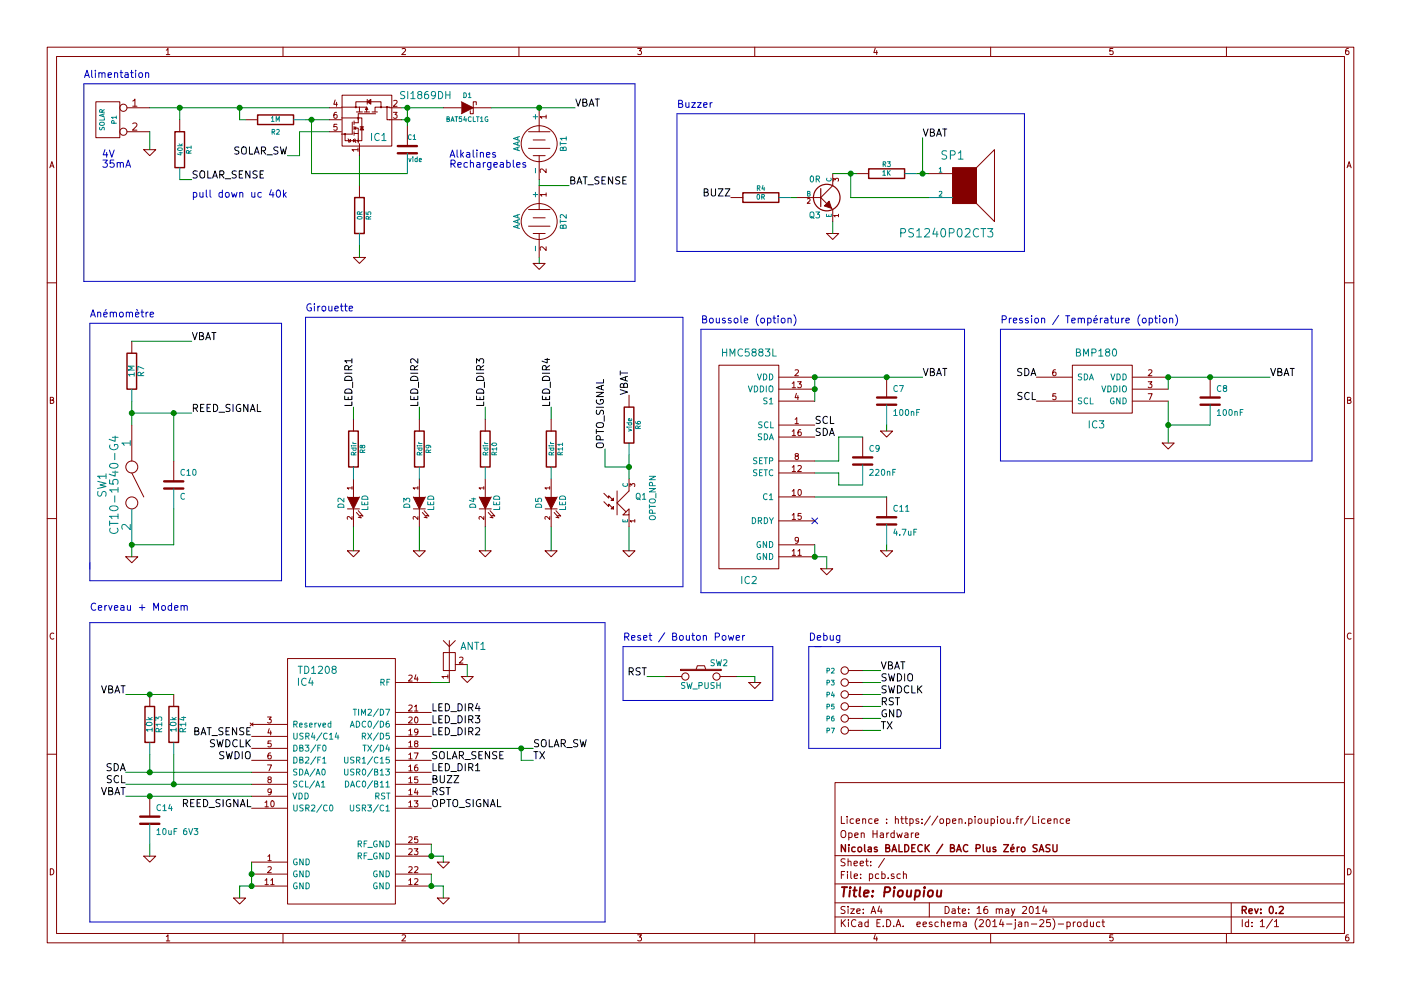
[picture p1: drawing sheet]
EESchema Schematic File Version 2
LIBS:power
LIBS:device
LIBS:transistors
LIBS:conn
LIBS:linear
LIBS:regul
LIBS:74xx
LIBS:cmos4000
LIBS:adc-dac
LIBS:memory
LIBS:xilinx
LIBS:special
LIBS:microcontrollers
LIBS:dsp
LIBS:microchip
LIBS:analog_switches
LIBS:motorola
LIBS:texas
LIBS:intel
LIBS:audio
LIBS:interface
LIBS:digital-audio
LIBS:philips
LIBS:display
LIBS:cypress
LIBS:siliconi
LIBS:opto
LIBS:atmel
LIBS:contrib
LIBS:valves
LIBS:td1208
LIBS:bmp180
LIBS:hmc5883l
LIBS:spv1040
LIBS:antenna
LIBS:ina216
LIBS:si1869dh
LIBS:pcb-cache
EELAYER 24 0
EELAYER END
$Descr A4 11693 8268
encoding utf-8
Sheet 1 1
Title "Pioupiou"
Date "16 may 2014"
Rev "0.2"
Comp "Nicolas BALDECK / BAC Plus Zéro SASU"
Comment1 "Open Hardware"
Comment2 "Licence : https://open.pioupiou.fr/Licence"
Comment3 ""
Comment4 ""
$EndDescr
Text Notes 3750 1400 0    60   ~ 0
Alkalines\nRechargeables
$Comp
L GND #PWR01
U 1 1
P 3700 7200
F 0 "#PWR01" H 3700 7200 30  0001 C CNN
F 1 "GND" H 3700 7130 30  0001 C CNN
F 2 "" H 3700 7200 60  0001 C CNN
F 3 "" H 3700 7200 60  0001 C CNN
	1    3700 7200
	1    0    0    -1  
$EndComp
$Comp
L GND #PWR02
U 1 1
P 3700 7500
F 0 "#PWR02" H 3700 7500 30  0001 C CNN
F 1 "GND" H 3700 7430 30  0001 C CNN
F 2 "" H 3700 7500 60  0001 C CNN
F 3 "" H 3700 7500 60  0001 C CNN
	1    3700 7500
	1    0    0    -1  
$EndComp
$Comp
L GND #PWR03
U 1 1
P 2000 7500
F 0 "#PWR03" H 2000 7500 30  0001 C CNN
F 1 "GND" H 2000 7430 30  0001 C CNN
F 2 "" H 2000 7500 60  0001 C CNN
F 3 "" H 2000 7500 60  0001 C CNN
	1    2000 7500
	1    0    0    -1  
$EndComp
Text Notes 750  5100 0    60   ~ 0
Cerveau + Modem
$Comp
L GND #PWR04
U 1 1
P 4500 2200
F 0 "#PWR04" H 4500 2200 30  0001 C CNN
F 1 "GND" H 4500 2130 30  0001 C CNN
F 2 "" H 4500 2200 60  0001 C CNN
F 3 "" H 4500 2200 60  0001 C CNN
	1    4500 2200
	1    0    0    -1  
$EndComp
$Comp
L BATTERY BT2
U 1 1
P 4500 1850
F 0 "BT2" H 4500 2050 50  0000 C CNN
F 1 "AAA" H 4500 1660 50  0000 C CNN
F 2 "" H 4500 1850 60  0001 C CNN
F 3 "" H 4500 1850 60  0001 C CNN
	1    4500 1850
	0    1    1    0   
$EndComp
$Comp
L BATTERY BT1
U 1 1
P 4500 1200
F 0 "BT1" H 4500 1400 50  0000 C CNN
F 1 "AAA" H 4500 1010 50  0000 C CNN
F 2 "" H 4500 1200 60  0001 C CNN
F 3 "" H 4500 1200 60  0001 C CNN
	1    4500 1200
	0    1    1    0   
$EndComp
Text Label 4800 900  0    60   ~ 0
VBAT
$Comp
L CONN_2 P1
U 1 1
P 900 1000
F 0 "P1" V 850 1000 40  0000 C CNN
F 1 "SOLAR" V 950 1000 40  0000 C CNN
F 2 "" H 900 1000 60  0001 C CNN
F 3 "" H 900 1000 60  0001 C CNN
	1    900  1000
	-1   0    0    -1  
$EndComp
Text Notes 5850 2700 0    60   ~ 0
Boussole (option)
NoConn ~ 6800 4350
$Comp
L GND #PWR05
U 1 1
P 6900 4750
F 0 "#PWR05" H 6900 4750 30  0001 C CNN
F 1 "GND" H 6900 4680 30  0001 C CNN
F 2 "" H 6900 4750 60  0001 C CNN
F 3 "" H 6900 4750 60  0001 C CNN
	1    6900 4750
	1    0    0    -1  
$EndComp
$Comp
L GND #PWR06
U 1 1
P 7400 4600
F 0 "#PWR06" H 7400 4600 30  0001 C CNN
F 1 "GND" H 7400 4530 30  0001 C CNN
F 2 "" H 7400 4600 60  0001 C CNN
F 3 "" H 7400 4600 60  0001 C CNN
	1    7400 4600
	1    0    0    -1  
$EndComp
$Comp
L C C11
U 1 1
P 7400 4350
F 0 "C11" H 7450 4450 50  0000 L CNN
F 1 "4.7uF" H 7450 4250 50  0000 L CNN
F 2 "" H 7400 4350 60  0001 C CNN
F 3 "" H 7400 4350 60  0001 C CNN
	1    7400 4350
	1    0    0    -1  
$EndComp
$Comp
L C C9
U 1 1
P 7200 3850
F 0 "C9" H 7250 3950 50  0000 L CNN
F 1 "220nF" H 7250 3750 50  0000 L CNN
F 2 "" H 7200 3850 60  0001 C CNN
F 3 "" H 7200 3850 60  0001 C CNN
	1    7200 3850
	1    0    0    -1  
$EndComp
$Comp
L GND #PWR07
U 1 1
P 7400 3600
F 0 "#PWR07" H 7400 3600 30  0001 C CNN
F 1 "GND" H 7400 3530 30  0001 C CNN
F 2 "" H 7400 3600 60  0001 C CNN
F 3 "" H 7400 3600 60  0001 C CNN
	1    7400 3600
	1    0    0    -1  
$EndComp
Text Label 7700 3150 0    60   ~ 0
VBAT
Text Label 6800 3650 0    60   ~ 0
SDA
Text Label 6800 3550 0    60   ~ 0
SCL
$Comp
L C C7
U 1 1
P 7400 3350
F 0 "C7" H 7450 3450 50  0000 L CNN
F 1 "100nF" H 7450 3250 50  0000 L CNN
F 2 "" H 7400 3350 60  0001 C CNN
F 3 "" H 7400 3350 60  0001 C CNN
	1    7400 3350
	1    0    0    -1  
$EndComp
$Comp
L HMC5883L IC2
U 1 1
P 5950 2950
F 0 "IC2" H 6250 1050 60  0000 C CNN
F 1 "HMC5883L" H 6250 2950 60  0000 C CNN
F 2 "" H 5950 2950 60  0001 C CNN
F 3 "" H 5950 2950 60  0001 C CNN
	1    5950 2950
	1    0    0    -1  
$EndComp
Text Notes 5200 5350 0    60   ~ 0
Reset / Bouton Power 
Text Label 5400 5650 2    60   ~ 0
RST
$Comp
L GND #PWR08
U 1 1
P 6300 5700
F 0 "#PWR08" H 6300 5700 30  0001 C CNN
F 1 "GND" H 6300 5630 30  0001 C CNN
F 2 "" H 6300 5700 60  0001 C CNN
F 3 "" H 6300 5700 60  0001 C CNN
	1    6300 5700
	1    0    0    -1  
$EndComp
$Comp
L SW_PUSH SW2
U 1 1
P 5850 5650
F 0 "SW2" H 6000 5760 50  0000 C CNN
F 1 "SW_PUSH" H 5850 5570 50  0000 C CNN
F 2 "" H 5850 5650 60  0001 C CNN
F 3 "" H 5850 5650 60  0001 C CNN
	1    5850 5650
	1    0    0    -1  
$EndComp
Text Notes 6750 5350 0    60   ~ 0
Debug
Text Label 7350 6100 0    60   ~ 0
TX
Text Label 7350 5900 0    60   ~ 0
RST
Text Label 7350 5700 0    60   ~ 0
SWDIO
Text Label 7350 5800 0    60   ~ 0
SWDCLK
Text Label 7350 6000 0    60   ~ 0
GND
Text Label 7350 5600 0    60   ~ 0
VBAT
Text Notes 8350 2700 0    60   ~ 0
Pression / Température (option)
$Comp
L GND #PWR09
U 1 1
P 9750 3700
F 0 "#PWR09" H 9750 3700 30  0001 C CNN
F 1 "GND" H 9750 3630 30  0001 C CNN
F 2 "" H 9750 3700 60  0001 C CNN
F 3 "" H 9750 3700 60  0001 C CNN
	1    9750 3700
	1    0    0    -1  
$EndComp
Text Label 10600 3150 0    60   ~ 0
VBAT
$Comp
L C C8
U 1 1
P 10100 3350
F 0 "C8" H 10150 3450 50  0000 L CNN
F 1 "100nF" H 10150 3250 50  0000 L CNN
F 2 "" H 10100 3350 60  0001 C CNN
F 3 "" H 10100 3350 60  0001 C CNN
	1    10100 3350
	1    0    0    -1  
$EndComp
Text Label 1050 6650 2    60   ~ 0
VBAT
Text Label 1050 5800 2    60   ~ 0
VBAT
$Comp
L R R14
U 1 1
P 1450 6050
F 0 "R14" V 1530 6050 50  0000 C CNN
F 1 "10k" V 1450 6050 50  0000 C CNN
F 2 "" H 1450 6050 60  0001 C CNN
F 3 "" H 1450 6050 60  0001 C CNN
	1    1450 6050
	1    0    0    -1  
$EndComp
$Comp
L R R13
U 1 1
P 1250 6050
F 0 "R13" V 1330 6050 50  0000 C CNN
F 1 "10k" V 1250 6050 50  0000 C CNN
F 2 "" H 1250 6050 60  0001 C CNN
F 3 "" H 1250 6050 60  0001 C CNN
	1    1250 6050
	1    0    0    -1  
$EndComp
Text Label 8650 3350 2    60   ~ 0
SCL
Text Label 8650 3150 2    60   ~ 0
SDA
$Comp
L BMP180 IC3
U 1 1
P 9150 3550
F 0 "IC3" H 9150 3550 60  0000 C CNN
F 1 "BMP180" H 9150 4150 60  0000 C CNN
F 2 "" H 9150 3550 60  0001 C CNN
F 3 "" H 9150 3550 60  0001 C CNN
	1    9150 3550
	1    0    0    -1  
$EndComp
Text Notes 2550 2600 0    60   ~ 0
Girouette
Text Label 4600 3400 1    60   ~ 0
LED_DIR4
Text Label 4050 3400 1    60   ~ 0
LED_DIR3
Text Label 3500 3400 1    60   ~ 0
LED_DIR2
Text Label 2950 3400 1    60   ~ 0
LED_DIR1
Text Label 5050 3750 1    60   ~ 0
OPTO_SIGNAL
$Comp
L OPTO_NPN Q1
U 1 1
P 5150 4200
F 0 "Q1" H 5300 4250 50  0000 L CNN
F 1 "OPTO_NPN" V 5450 4050 50  0000 L CNN
F 2 "" H 5150 4200 60  0001 C CNN
F 3 "" H 5150 4200 60  0001 C CNN
	1    5150 4200
	1    0    0    -1  
$EndComp
$Comp
L LED D2
U 1 1
P 2950 4200
F 0 "D2" H 2950 4300 50  0000 C CNN
F 1 "LED" H 2950 4100 50  0000 C CNN
F 2 "" H 2950 4200 60  0001 C CNN
F 3 "" H 2950 4200 60  0001 C CNN
	1    2950 4200
	0    -1   1    0   
$EndComp
Text Notes 750  2650 0    60   ~ 0
Anémomètre
$Comp
L GND #PWR010
U 1 1
P 1100 4650
F 0 "#PWR010" H 1100 4650 30  0001 C CNN
F 1 "GND" H 1100 4580 30  0001 C CNN
F 2 "" H 1100 4650 60  0001 C CNN
F 3 "" H 1100 4650 60  0001 C CNN
	1    1100 4650
	1    0    0    -1  
$EndComp
Text Label 1600 3450 0    60   ~ 0
REED_SIGNAL
Text Label 1600 2850 0    60   ~ 0
VBAT
$Comp
L R R7
U 1 1
P 1100 3100
F 0 "R7" V 1180 3100 50  0000 C CNN
F 1 "1M" V 1100 3100 50  0000 C CNN
F 2 "" H 1100 3100 60  0001 C CNN
F 3 "" H 1100 3100 60  0001 C CNN
	1    1100 3100
	1    0    0    -1  
$EndComp
$Comp
L C C10
U 1 1
P 1450 4050
F 0 "C10" H 1500 4150 50  0000 L CNN
F 1 "C" H 1500 3950 50  0000 L CNN
F 2 "" H 1450 4050 60  0001 C CNN
F 3 "" H 1450 4050 60  0001 C CNN
	1    1450 4050
	1    0    0    -1  
$EndComp
$Comp
L SPST SW1
U 1 1
P 1100 4050
F 0 "SW1" H 1100 3800 70  0000 C CNN
F 1 "CT10-1540-G4" H 1100 3900 70  0000 C CNN
F 2 "" H 1100 4050 60  0001 C CNN
F 3 "" H 1100 4050 60  0001 C CNN
	1    1100 4050
	0    1    1    0   
$EndComp
Text Label 1050 6550 2    60   ~ 0
SCL
Text Label 1050 6450 2    60   ~ 0
SDA
Text Label 2100 6350 2    60   ~ 0
SWDIO
Text Label 2100 6250 2    60   ~ 0
SWDCLK
Text Label 3600 6650 0    60   ~ 0
RST
Text Label 4450 6350 0    60   ~ 0
TX
$Comp
L GND #PWR011
U 1 1
P 1250 7150
F 0 "#PWR011" H 1250 7150 30  0001 C CNN
F 1 "GND" H 1250 7080 30  0001 C CNN
F 2 "" H 1250 7150 60  0001 C CNN
F 3 "" H 1250 7150 60  0001 C CNN
	1    1250 7150
	1    0    0    -1  
$EndComp
$Comp
L C C14
U 1 1
P 1250 6850
F 0 "C14" H 1300 6950 50  0000 L CNN
F 1 "10uF 6V3" H 1300 6750 50  0000 L CNN
F 2 "" H 1250 6850 60  0001 C CNN
F 3 "" H 1250 6850 60  0001 C CNN
	1    1250 6850
	1    0    0    -1  
$EndComp
$Comp
L TD1208 IC4
U 1 1
P 2600 6150
F 0 "IC4" H 2550 6600 60  0000 C CNN
F 1 "TD1208" H 2650 6700 60  0000 C CNN
F 2 "" H 2600 6150 60  0001 C CNN
F 3 "" H 2600 6150 60  0001 C CNN
	1    2600 6150
	1    0    0    -1  
$EndComp
$Comp
L CONN_1 P2
U 1 1
P 7050 5600
F 0 "P2" H 7130 5600 40  0000 L CNN
F 1 "CONN_1" H 7050 5655 30  0001 C CNN
F 2 "" H 7050 5600 60  0000 C CNN
F 3 "" H 7050 5600 60  0000 C CNN
	1    7050 5600
	-1   0    0    1   
$EndComp
$Comp
L CONN_1 P3
U 1 1
P 7050 5700
F 0 "P3" H 7130 5700 40  0000 L CNN
F 1 "CONN_1" H 7050 5755 30  0001 C CNN
F 2 "" H 7050 5700 60  0000 C CNN
F 3 "" H 7050 5700 60  0000 C CNN
	1    7050 5700
	-1   0    0    1   
$EndComp
$Comp
L CONN_1 P4
U 1 1
P 7050 5800
F 0 "P4" H 7130 5800 40  0000 L CNN
F 1 "CONN_1" H 7050 5855 30  0001 C CNN
F 2 "" H 7050 5800 60  0000 C CNN
F 3 "" H 7050 5800 60  0000 C CNN
	1    7050 5800
	-1   0    0    1   
$EndComp
$Comp
L CONN_1 P5
U 1 1
P 7050 5900
F 0 "P5" H 7130 5900 40  0000 L CNN
F 1 "CONN_1" H 7050 5955 30  0001 C CNN
F 2 "" H 7050 5900 60  0000 C CNN
F 3 "" H 7050 5900 60  0000 C CNN
	1    7050 5900
	-1   0    0    1   
$EndComp
$Comp
L CONN_1 P6
U 1 1
P 7050 6000
F 0 "P6" H 7130 6000 40  0000 L CNN
F 1 "CONN_1" H 7050 6055 30  0001 C CNN
F 2 "" H 7050 6000 60  0000 C CNN
F 3 "" H 7050 6000 60  0000 C CNN
	1    7050 6000
	-1   0    0    1   
$EndComp
$Comp
L CONN_1 P7
U 1 1
P 7050 6100
F 0 "P7" H 7130 6100 40  0000 L CNN
F 1 "CONN_1" H 7050 6155 30  0001 C CNN
F 2 "" H 7050 6100 60  0000 C CNN
F 3 "" H 7050 6100 60  0000 C CNN
	1    7050 6100
	-1   0    0    1   
$EndComp
$Comp
L R R8
U 1 1
P 2950 3750
F 0 "R8" V 3030 3750 40  0000 C CNN
F 1 "Rdir" V 2957 3751 40  0000 C CNN
F 2 "~" V 2880 3750 30  0000 C CNN
F 3 "~" H 2950 3750 30  0000 C CNN
	1    2950 3750
	1    0    0    -1  
$EndComp
$Comp
L LED D3
U 1 1
P 3500 4200
F 0 "D3" H 3500 4300 50  0000 C CNN
F 1 "LED" H 3500 4100 50  0000 C CNN
F 2 "" H 3500 4200 60  0001 C CNN
F 3 "" H 3500 4200 60  0001 C CNN
	1    3500 4200
	0    -1   1    0   
$EndComp
$Comp
L R R9
U 1 1
P 3500 3750
F 0 "R9" V 3580 3750 40  0000 C CNN
F 1 "Rdir" V 3507 3751 40  0000 C CNN
F 2 "~" V 3430 3750 30  0000 C CNN
F 3 "~" H 3500 3750 30  0000 C CNN
	1    3500 3750
	1    0    0    -1  
$EndComp
$Comp
L LED D4
U 1 1
P 4050 4200
F 0 "D4" H 4050 4300 50  0000 C CNN
F 1 "LED" H 4050 4100 50  0000 C CNN
F 2 "" H 4050 4200 60  0001 C CNN
F 3 "" H 4050 4200 60  0001 C CNN
	1    4050 4200
	0    -1   1    0   
$EndComp
$Comp
L R R10
U 1 1
P 4050 3750
F 0 "R10" V 4130 3750 40  0000 C CNN
F 1 "Rdir" V 4057 3751 40  0000 C CNN
F 2 "~" V 3980 3750 30  0000 C CNN
F 3 "~" H 4050 3750 30  0000 C CNN
	1    4050 3750
	1    0    0    -1  
$EndComp
$Comp
L LED D5
U 1 1
P 4600 4200
F 0 "D5" H 4600 4300 50  0000 C CNN
F 1 "LED" H 4600 4100 50  0000 C CNN
F 2 "" H 4600 4200 60  0001 C CNN
F 3 "" H 4600 4200 60  0001 C CNN
	1    4600 4200
	0    -1   1    0   
$EndComp
$Comp
L R R11
U 1 1
P 4600 3750
F 0 "R11" V 4680 3750 40  0000 C CNN
F 1 "Rdir" V 4607 3751 40  0000 C CNN
F 2 "~" V 4530 3750 30  0000 C CNN
F 3 "~" H 4600 3750 30  0000 C CNN
	1    4600 3750
	1    0    0    -1  
$EndComp
$Comp
L GND #PWR012
U 1 1
P 2950 4600
F 0 "#PWR012" H 2950 4600 30  0001 C CNN
F 1 "GND" H 2950 4530 30  0001 C CNN
F 2 "" H 2950 4600 60  0000 C CNN
F 3 "" H 2950 4600 60  0000 C CNN
	1    2950 4600
	1    0    0    -1  
$EndComp
$Comp
L GND #PWR013
U 1 1
P 3500 4600
F 0 "#PWR013" H 3500 4600 30  0001 C CNN
F 1 "GND" H 3500 4530 30  0001 C CNN
F 2 "" H 3500 4600 60  0000 C CNN
F 3 "" H 3500 4600 60  0000 C CNN
	1    3500 4600
	1    0    0    -1  
$EndComp
$Comp
L GND #PWR014
U 1 1
P 4050 4600
F 0 "#PWR014" H 4050 4600 30  0001 C CNN
F 1 "GND" H 4050 4530 30  0001 C CNN
F 2 "" H 4050 4600 60  0000 C CNN
F 3 "" H 4050 4600 60  0000 C CNN
	1    4050 4600
	1    0    0    -1  
$EndComp
$Comp
L GND #PWR015
U 1 1
P 4600 4600
F 0 "#PWR015" H 4600 4600 30  0001 C CNN
F 1 "GND" H 4600 4530 30  0001 C CNN
F 2 "" H 4600 4600 60  0000 C CNN
F 3 "" H 4600 4600 60  0000 C CNN
	1    4600 4600
	1    0    0    -1  
$EndComp
$Comp
L GND #PWR016
U 1 1
P 5250 4600
F 0 "#PWR016" H 5250 4600 30  0001 C CNN
F 1 "GND" H 5250 4530 30  0001 C CNN
F 2 "" H 5250 4600 60  0000 C CNN
F 3 "" H 5250 4600 60  0000 C CNN
	1    5250 4600
	1    0    0    -1  
$EndComp
Text Notes 850  1400 0    60   ~ 0
4V\n35mA
$Comp
L DIODESCH D1
U 1 1
P 3900 900
F 0 "D1" H 3900 1000 40  0000 C CNN
F 1 "BAT54CLT1G" H 3900 800 40  0000 C CNN
F 2 "~" H 3900 900 60  0000 C CNN
F 3 "~" H 3900 900 60  0000 C CNN
	1    3900 900 
	1    0    0    -1  
$EndComp
$Comp
L R R4
U 1 1
P 6350 1650
F 0 "R4" V 6430 1650 40  0000 C CNN
F 1 "0R" V 6357 1651 40  0000 C CNN
F 2 "~" V 6280 1650 30  0000 C CNN
F 3 "~" H 6350 1650 30  0000 C CNN
	1    6350 1650
	0    -1   -1   0   
$EndComp
$Comp
L NPN Q3
U 1 1
P 6850 1650
F 0 "Q3" H 6850 1500 50  0000 R CNN
F 1 "0R" H 6850 1800 50  0000 R CNN
F 2 "~" H 6850 1650 60  0000 C CNN
F 3 "~" H 6850 1650 60  0000 C CNN
	1    6850 1650
	1    0    0    -1  
$EndComp
$Comp
L R R3
U 1 1
P 7400 1450
F 0 "R3" V 7480 1450 40  0000 C CNN
F 1 "1K" V 7407 1451 40  0000 C CNN
F 2 "~" V 7330 1450 30  0000 C CNN
F 3 "~" H 7400 1450 30  0000 C CNN
	1    7400 1450
	0    -1   -1   0   
$EndComp
$Comp
L SPEAKER SP1
U 1 1
P 8050 1550
F 0 "SP1" H 7950 1800 70  0000 C CNN
F 1 "PS1240P02CT3" H 7900 1150 70  0000 C CNN
F 2 "~" H 8050 1550 60  0000 C CNN
F 3 "~" H 8050 1550 60  0000 C CNN
	1    8050 1550
	1    0    0    -1  
$EndComp
Text Label 7700 1150 0    60   ~ 0
VBAT
$Comp
L GND #PWR017
U 1 1
P 6950 1950
F 0 "#PWR017" H 6950 1950 30  0001 C CNN
F 1 "GND" H 6950 1880 30  0001 C CNN
F 2 "" H 6950 1950 60  0000 C CNN
F 3 "" H 6950 1950 60  0000 C CNN
	1    6950 1950
	1    0    0    -1  
$EndComp
Text Notes 700  650  0    60   ~ 0
Alimentation
Text Notes 5650 900  0    60   ~ 0
Buzzer
Text Notes 1600 1650 0    60   ~ 0
pull down uc 40k
Text Label 1600 1500 0    60   ~ 0
SOLAR_SENSE
$Comp
L R R1
U 1 1
P 1500 1250
F 0 "R1" V 1580 1250 40  0000 C CNN
F 1 "40k" V 1507 1251 40  0000 C CNN
F 2 "~" V 1430 1250 30  0000 C CNN
F 3 "~" H 1500 1250 30  0000 C CNN
	1    1500 1250
	1    0    0    -1  
$EndComp
Text Label 6100 1650 2    60   ~ 0
BUZZ
Text Label 3600 6350 0    60   ~ 0
SOLAR_SENSE
Text Label 3600 6550 0    60   ~ 0
BUZZ
Text Label 2100 6750 2    60   ~ 0
REED_SIGNAL
Text Label 3600 6450 0    60   ~ 0
LED_DIR1
Text Label 3600 6150 0    60   ~ 0
LED_DIR2
Text Label 3600 6050 0    60   ~ 0
LED_DIR3
Text Label 3600 6750 0    60   ~ 0
OPTO_SIGNAL
Text Label 3600 5950 0    60   ~ 0
LED_DIR4
$Comp
L GND #PWR018
U 1 1
P 1250 1250
F 0 "#PWR018" H 1250 1250 30  0001 C CNN
F 1 "GND" H 1250 1180 30  0001 C CNN
F 2 "" H 1250 1250 60  0000 C CNN
F 3 "" H 1250 1250 60  0000 C CNN
	1    1250 1250
	1    0    0    -1  
$EndComp
Text Label 4750 1550 0    60   ~ 0
BAT_SENSE
Text Label 4450 6250 0    60   ~ 0
SOLAR_SW
Text Label 2100 6150 2    60   ~ 0
BAT_SENSE
$Comp
L ANTENNA ANT1
U 1 1
P 3750 5500
F 0 "ANT1" H 3950 5600 60  0000 C CNN
F 1 "ANTENNA" H 3900 5700 60  0001 C CNN
F 2 "" H 3750 5500 60  0000 C CNN
F 3 "" H 3750 5500 60  0000 C CNN
	1    3750 5500
	1    0    0    -1  
$EndComp
$Comp
L GND #PWR019
U 1 1
P 3900 5650
F 0 "#PWR019" H 3900 5650 30  0001 C CNN
F 1 "GND" H 3900 5580 30  0001 C CNN
F 2 "" H 3900 5650 60  0000 C CNN
F 3 "" H 3900 5650 60  0000 C CNN
	1    3900 5650
	1    0    0    -1  
$EndComp
$Comp
L R R6
U 1 1
P 5250 3550
F 0 "R6" V 5330 3550 40  0000 C CNN
F 1 "vide" V 5257 3551 40  0000 C CNN
F 2 "~" V 5180 3550 30  0000 C CNN
F 3 "~" H 5250 3550 30  0000 C CNN
	1    5250 3550
	1    0    0    -1  
$EndComp
Text Label 5250 3300 1    60   ~ 0
VBAT
$Comp
L SI1869DH IC1
U 1 1
P 3050 1000
F 0 "IC1" H 3160 850 60  0000 C CNN
F 1 "SI1869DH" H 3550 1200 60  0000 C CNN
F 2 "~" H 3000 1005 60  0000 C CNN
F 3 "~" H 3000 1005 60  0000 C CNN
	1    3050 1000
	1    0    0    -1  
$EndComp
$Comp
L R R2
U 1 1
P 2300 1000
F 0 "R2" V 2200 1000 40  0000 C CNN
F 1 "1M" V 2307 1001 40  0000 C CNN
F 2 "~" V 2230 1000 30  0000 C CNN
F 3 "~" H 2300 1000 30  0000 C CNN
	1    2300 1000
	0    -1   -1   0   
$EndComp
$Comp
L R R5
U 1 1
P 3000 1800
F 0 "R5" V 3080 1800 40  0000 C CNN
F 1 "0R" V 3007 1801 40  0000 C CNN
F 2 "~" V 2930 1800 30  0000 C CNN
F 3 "~" H 3000 1800 30  0000 C CNN
	1    3000 1800
	1    0    0    -1  
$EndComp
$Comp
L GND #PWR020
U 1 1
P 3000 2150
F 0 "#PWR020" H 3000 2150 30  0001 C CNN
F 1 "GND" H 3000 2080 30  0001 C CNN
F 2 "" H 3000 2150 60  0000 C CNN
F 3 "" H 3000 2150 60  0000 C CNN
	1    3000 2150
	1    0    0    -1  
$EndComp
$Comp
L C C1
U 1 1
P 3400 1250
F 0 "C1" H 3400 1350 40  0000 L CNN
F 1 "vide" H 3406 1165 40  0000 L CNN
F 2 "~" H 3438 1100 30  0000 C CNN
F 3 "~" H 3400 1250 60  0000 C CNN
	1    3400 1250
	1    0    0    -1  
$EndComp
Connection ~ 10100 3150
Wire Wire Line
	1050 6650 2100 6650
Wire Notes Line
	750  7700 5050 7700
Wire Notes Line
	750  5200 750  7700
Wire Wire Line
	3700 7500 3700 7400
Wire Wire Line
	3700 7400 3600 7400
Connection ~ 3600 7150
Connection ~ 2100 7300
Connection ~ 2100 7400
Connection ~ 3600 7400
Wire Wire Line
	3600 7400 3600 7300
Wire Wire Line
	2100 7200 2100 7400
Connection ~ 6800 4650
Wire Wire Line
	6900 4750 6900 4650
Wire Wire Line
	6900 4650 6800 4650
Wire Wire Line
	7400 4550 7400 4600
Wire Wire Line
	6800 3950 7000 3950
Wire Wire Line
	7000 3950 7000 4050
Wire Wire Line
	7000 4050 7200 4050
Connection ~ 6800 3250
Connection ~ 6800 3150
Connection ~ 7400 3150
Wire Wire Line
	7400 3550 7400 3600
Wire Notes Line
	5200 5850 5200 5400
Wire Notes Line
	5200 5850 6450 5850
Wire Notes Line
	6450 5850 6450 5400
Wire Notes Line
	6450 5400 5200 5400
Wire Wire Line
	6300 5700 6300 5650
Wire Wire Line
	6300 5650 6150 5650
Wire Notes Line
	6850 5400 6750 5400
Wire Notes Line
	6750 5400 6750 6250
Wire Notes Line
	6750 6250 7850 6250
Wire Notes Line
	7850 6250 7850 5400
Wire Notes Line
	7850 5400 6800 5400
Connection ~ 9750 3150
Connection ~ 9750 3550
Wire Wire Line
	9750 3350 9750 3700
Wire Wire Line
	9750 3150 10600 3150
Connection ~ 1250 6650
Connection ~ 1100 4550
Connection ~ 1250 5800
Wire Wire Line
	1050 5800 1450 5800
Connection ~ 1250 6450
Wire Wire Line
	1250 6300 1250 6450
Wire Wire Line
	1050 6550 2100 6550
Wire Notes Line
	750  2700 2350 2700
Wire Notes Line
	750  2700 750  4750
Wire Wire Line
	1600 2850 1100 2850
Wire Wire Line
	1450 4550 1100 4550
Connection ~ 1100 3450
Wire Wire Line
	1250 7050 1250 7150
Wire Wire Line
	1100 3350 1100 3550
Wire Wire Line
	1450 3850 1450 3450
Connection ~ 1450 3450
Wire Wire Line
	1450 4550 1450 4250
Wire Wire Line
	1100 4550 1100 4650
Wire Wire Line
	1100 3450 1600 3450
Wire Notes Line
	2550 2650 5700 2650
Wire Wire Line
	1050 6450 2100 6450
Wire Wire Line
	1450 6300 1450 6550
Connection ~ 1450 6550
Wire Wire Line
	9750 3150 9750 3250
Wire Wire Line
	10100 3550 9750 3550
Wire Notes Line
	10950 2750 8350 2750
Wire Notes Line
	10950 2750 10950 3850
Wire Notes Line
	10950 3850 8350 3850
Wire Notes Line
	8350 3850 8350 2750
Wire Wire Line
	5550 5650 5400 5650
Wire Wire Line
	6800 3150 6800 3350
Wire Wire Line
	6800 3150 7700 3150
Wire Wire Line
	7200 3650 7000 3650
Wire Wire Line
	7000 3650 7000 3850
Wire Wire Line
	7000 3850 6800 3850
Wire Wire Line
	6800 4150 7400 4150
Wire Wire Line
	6800 4650 6800 4550
Wire Notes Line
	8050 2750 5850 2750
Wire Notes Line
	8050 2750 8050 4950
Wire Notes Line
	8050 4950 5850 4950
Wire Notes Line
	5850 4950 5850 2750
Wire Notes Line
	2350 2700 2350 4850
Wire Notes Line
	2350 4850 750  4850
Wire Notes Line
	750  4850 750  4700
Wire Wire Line
	4500 2150 4500 2200
Wire Wire Line
	3600 7050 3600 7150
Wire Wire Line
	3700 7200 3700 7150
Wire Wire Line
	3700 7150 3600 7150
Wire Wire Line
	2100 7400 2000 7400
Wire Wire Line
	2000 7400 2000 7500
Wire Wire Line
	7200 5600 7350 5600
Wire Wire Line
	7350 5700 7200 5700
Wire Wire Line
	7200 5800 7350 5800
Wire Wire Line
	7350 5900 7200 5900
Wire Wire Line
	7200 6000 7350 6000
Wire Wire Line
	7350 6100 7200 6100
Wire Notes Line
	2550 2650 2550 4900
Wire Notes Line
	2550 4900 5700 4900
Wire Notes Line
	5700 4900 5700 2650
Wire Wire Line
	3500 4400 3500 4600
Wire Wire Line
	4050 4400 4050 4600
Wire Wire Line
	4600 4400 4600 4600
Wire Wire Line
	4500 1550 4500 1500
Wire Wire Line
	6950 1450 7150 1450
Wire Wire Line
	7650 1450 7750 1450
Wire Wire Line
	7700 1450 7700 1150
Connection ~ 7700 1450
Wire Wire Line
	7750 1650 7100 1650
Wire Wire Line
	7100 1650 7100 1450
Connection ~ 7100 1450
Wire Wire Line
	6950 1850 6950 1950
Wire Notes Line
	5650 2100 8550 2100
Wire Notes Line
	8550 2100 8550 950 
Wire Notes Line
	8550 950  5650 950 
Wire Notes Line
	5650 950  5650 2100
Wire Wire Line
	6600 1650 6650 1650
Connection ~ 1500 900 
Wire Wire Line
	4600 3500 4600 3400
Wire Wire Line
	4050 3500 4050 3400
Wire Wire Line
	3500 3500 3500 3400
Wire Wire Line
	2950 3500 2950 3400
Wire Wire Line
	5250 4400 5250 4600
Wire Wire Line
	2950 4400 2950 4600
Wire Wire Line
	1500 900  1500 1000
Wire Wire Line
	1500 1500 1600 1500
Wire Wire Line
	1250 1100 1250 1250
Wire Wire Line
	4500 1550 4750 1550
Wire Notes Line
	700  700  5300 700 
Wire Notes Line
	5300 700  5300 2350
Wire Notes Line
	5300 2350 700  2350
Wire Notes Line
	700  2350 700  700 
Wire Wire Line
	4100 900  4800 900 
Wire Wire Line
	3600 5700 3750 5700
Wire Wire Line
	3900 5550 3900 5650
Connection ~ 4350 6250
Wire Wire Line
	3600 6250 4450 6250
Wire Wire Line
	4450 6350 4350 6350
Wire Wire Line
	4350 6350 4350 6250
Connection ~ 4500 900 
Wire Wire Line
	5250 3800 5250 4000
Wire Wire Line
	5250 3900 5050 3900
Wire Wire Line
	5050 3900 5050 3750
Connection ~ 5250 3900
Wire Wire Line
	3350 1000 3400 1000
Wire Wire Line
	3400 900  3400 1050
Connection ~ 3400 900 
Wire Wire Line
	2550 1000 2750 1000
Wire Wire Line
	2050 1000 2000 1000
Wire Wire Line
	2000 1000 2000 900 
Connection ~ 2000 900 
Wire Wire Line
	3000 1300 3000 1550
Wire Wire Line
	3000 2050 3000 2150
Connection ~ 3400 1000
Wire Wire Line
	2600 1450 3400 1450
Wire Wire Line
	2600 1000 2600 1450
Connection ~ 2600 1000
Wire Wire Line
	3700 900  3350 900 
Wire Wire Line
	2750 900  1250 900 
Text Label 2400 1300 2    60   ~ 0
SOLAR_SW
Wire Wire Line
	2750 1100 2500 1100
Wire Wire Line
	2500 1100 2500 1300
Wire Wire Line
	2500 1300 2400 1300
Wire Notes Line
	750  5200 5050 5200
Wire Notes Line
	5050 5200 5050 7700
$EndSCHEMATC
